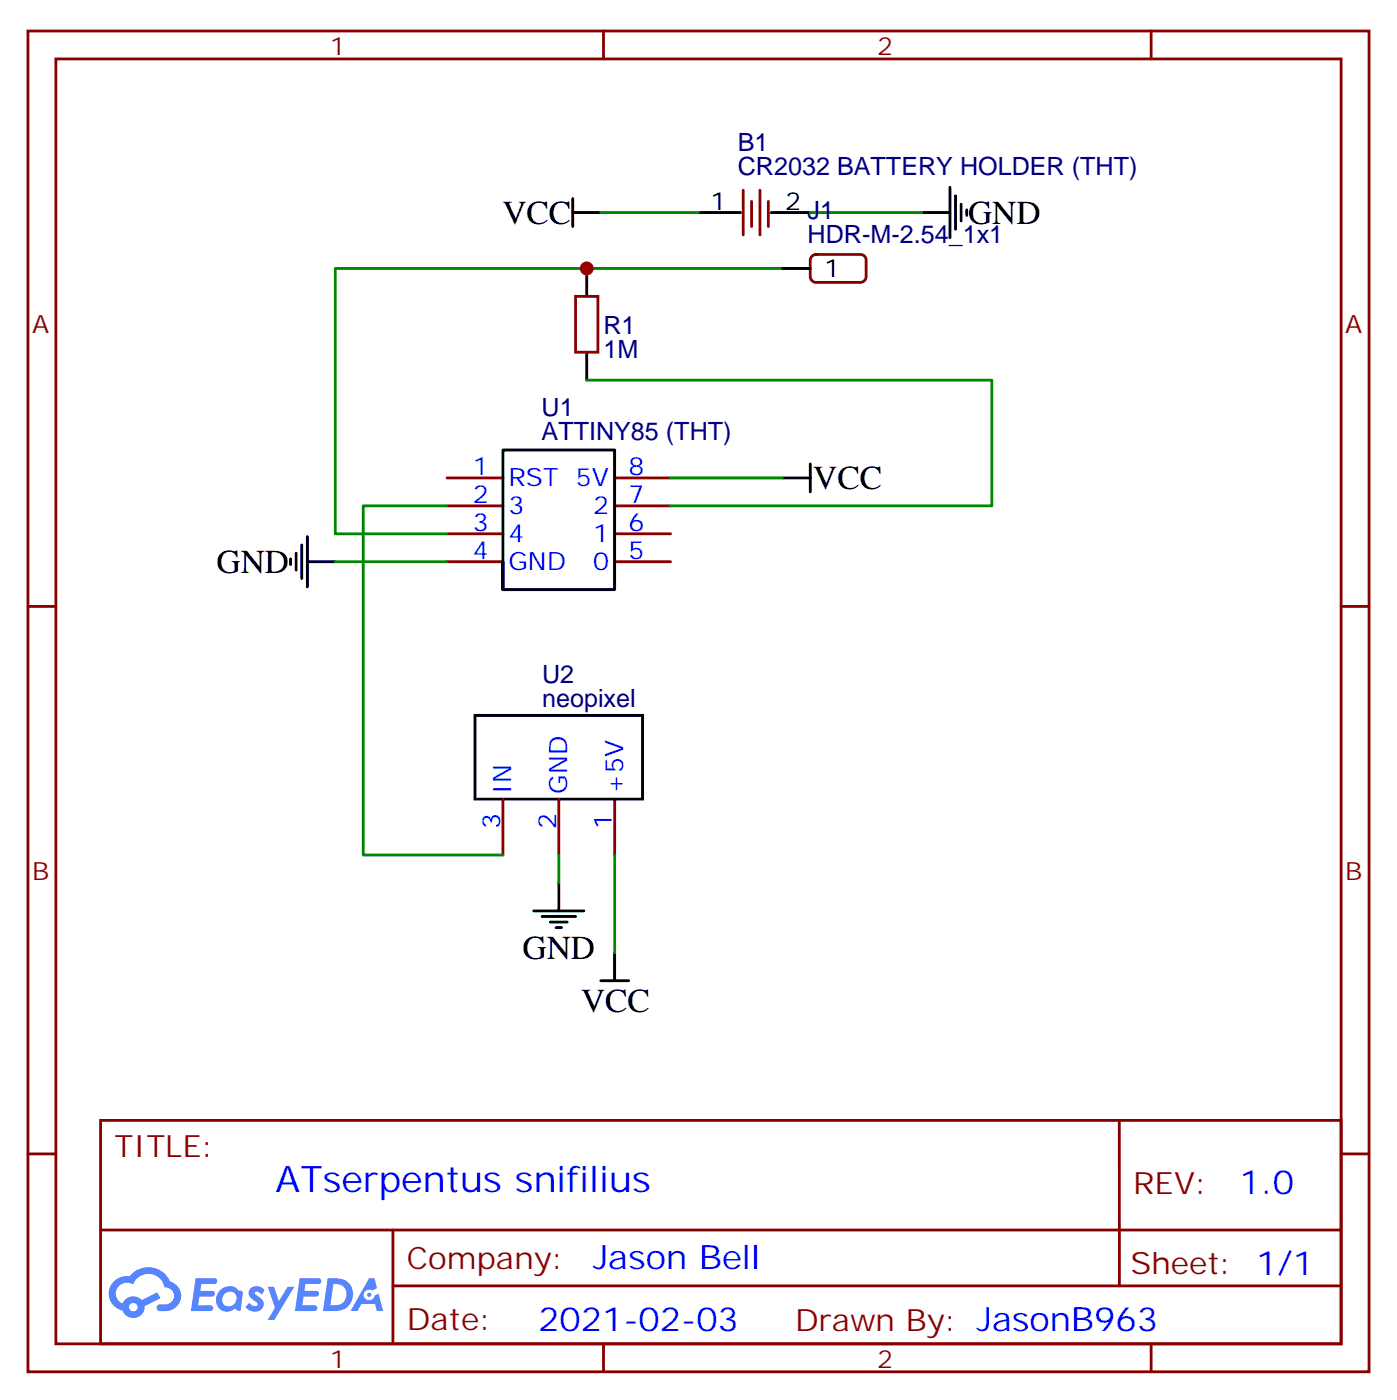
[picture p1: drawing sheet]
<svg xmlns="http://www.w3.org/2000/svg" width="176mm" height="177mm" viewBox="0 0 176 177" stroke-linecap="round" stroke-linejoin="round" font-family="sans-serif">
<g fill="none" stroke="#870000" stroke-width=".35">
<path d="M3.5 3.9h169.4v169.3h-169.4zM7.1 7.4h162.2v162.3h-162.2zM76.2 3.9v3.5M145.3 3.9v3.5M3.5 76.6h3.6M169.3 76.6h3.6M3.5 145.7h3.6M12.7 141.5h156.6v28.2h-156.6zM12.7 155.3h156.5M49.6 155.3v14.2M141.3 141.5v20.9M169.3 145.7h3.6"/>
<path d="M49.6 162.4h119.6M76.2 169.7v3.5M145.3 169.7v3.5"/>
</g>
<g fill="#5487ff">
<path d="M31.7 162.7a1.22 1.22 0 0 1 1.7 .2l-.4 .6-.4-.4-.4 .1v.2a2.96 2.96 0 0 1 1.1 1.1 1.14 1.14 0 0 1-.7 1.1 1.14 1.14 0 0 1-1.2-.2l-.4-.3 .5-.6a.66 .66 0 0 0 1 .3v-.2a2.71 2.71 0 0 1-1.1-1.1 .78 .78 0 0 1 .3-.8z"/>
<path d="M24.7 161.4h1.5a1.22 1.22 0 0 1 1.2 .2 .37 .37 0 0 1-.4 .6h-1.6l-.1 .8h1.5a.37 .37 0 0 1 .3 .4 .37 .37 0 0 1-.3 .4h-1.6l-.2 1.1h.8a1.15 1.15 0 0 1 1.1 .1 .36 .36 0 0 1-.3 .6h-2.5z"/>
<path d="M37.8 161.4h1.6a1.23 1.23 0 0 1 1.1 .2 .37 .37 0 0 1-.3 .6h-1.6l-.2 .8h1.6a.37 .37 0 0 1 .3 .4 .37 .37 0 0 1-.4 .4h-1.6l-.1 1.1h.7a1.15 1.15 0 0 1 1.1 .1 .36 .36 0 0 1-.3 .6h-2.5z"/>
<path d="M46.6 161.4h.7l.3 1.3-.6 .3a.69 .69 0 0 0-1 .3 .69 .69 0 0 0 .4 .9 .69 .69 0 0 0 .9-.6l.5-.2 .6 2.2h-.8l-.3-.9h-1.7l-.5 .9h-.8z"/>
<path d="M33.8 162.5h.8l.6 1.8 1.1-1.8h.9l-2.6 4.2h-.8l.9-1.5z"/>
<path d="M41.4 161.4l-.6 4.2a5.9 5.9 0 0 0 2.7-.3 2.09 2.09 0 0 0 1-2.5 2.09 2.09 0 0 0-2.4-1.4zM42.1 162.2a1.36 1.36 0 0 1 1.7 1.2 1.36 1.36 0 0 1-1.4 1.4l-.7 .1z"/>
<path d="M27.7 163.1a1.5 1.5 0 0 0-.3 1.8 1.5 1.5 0 0 0 1.8 .7l.4-.3 .4 .2 .4 .1 .3-2.3-.2-.3h-.1a.53 .53 0 0 1-.6-.3 1.63 1.63 0 0 0-2.1 .4zM28.3 163.4a.89 .89 0 0 1 1.4 0 .89 .89 0 0 1-.2 1.4 .89 .89 0 0 1-1.3-.1 .89 .89 0 0 1 .1-1.3z"/>
<path d="M14.4 161.8a2.18 2.18 0 0 0 1.1 3.7 1.44 1.44 0 0 0 1.6 .9 1.44 1.44 0 0 0 1.2-1.4l2-1.1-.5-.7-1.9 1a1.47 1.47 0 0 0-2.4 .4 1.39 1.39 0 0 1-.7-1.9 1.39 1.39 0 0 1 2-.5 2.08 2.08 0 0 1 2.2-1.3 2.08 2.08 0 0 1 1.8 1.7 1.07 1.07 0 0 1 1.2 1 1.07 1.07 0 0 1-1 1.1h-.7a.43 .43 0 0 0-.5 .4 .43 .43 0 0 0 .4 .5 2.17 2.17 0 0 0 2.7-1.9 1.93 1.93 0 0 0-1.4-1.9 2.98 2.98 0 0 0-5.1-.6h-.3a2.38 2.38 0 0 0-1.7 .6zM16.3 165.1a.55 .55 0 0 1 1.1 0 .55 .55 0 0 1-1.1 0z"/>
<circle cx="46.6" cy="163.5" r=".26"/>
</g>
<g fill="none" stroke="#000" stroke-width=".35">
<path d="M72.3 26.8h3.5M72.3 25.1v3.5M74.1 33.9v3.5M88.2 26.8h5.3M97.4 26.8h4.9M98.8 33.9h3.5M116.4 26.8h3.5M119.9 23.7v6.3M120.6 24.7v4.3M121.4 25.8v2.1M122.1 26.5v.7M74.1 44.5v3.5"/>
<path d="M102.3 58.6v3.5M36.7 70.6v.7M37.4 69.9v2.1M38.1 68.8v4.3M38.8 70.9h3.5M38.8 67.8v6.3M63.5 70.9v3.6h14.1v-17.7h-14.1v17.7M98.8 60.4h3.5M60 90.3h21.1v10.6h-21.1zM67.4 115h6.3M68.4 115.7h4.3M69.5 116.5h2.1"/>
<path d="M70.2 117.2h.7M70.6 111.5v3.5M75.8 123.9h3.6M77.6 120.3v3.6"/>
</g>
<g fill="none" stroke="#870000" stroke-width=".35">
<path d="M72.7 37.4h2.8v7.1h-2.8zM93.8 24v5.7M94.9 25.4v3.2M96 24v5.7M97 25.4v3.2M102.5 32.3l.5-.2h5.7a.71 .71 0 0 1 .7 .7v2.2a.76 .76 0 0 1-.7 .7h-5.7a.76 .76 0 0 1-.7-.7v-2.2zM56.4 60.4h7.1M56.4 63.9h7.1M56.4 67.4h7.1M56.4 70.9h7.1M77.6 60.4h7.1M77.6 63.9h7.1"/>
<path d="M77.6 67.4h7.1M77.6 70.9h7.1M63.5 100.9v7.1M70.6 100.9v7.1M77.6 100.9v7.1"/>
</g>
<path d="M75.8 26.8h12.4M98.8 33.9h-56.5v33.5h14.1M102.3 26.8h14.1M74.1 48h51.1v15.9h-40.5M42.3 70.9h14.1M56.4 63.9h-10.5v44.1h17.6M84.7 60.4h14.1M70.6 108v3.5M77.6 108v12.3" fill="none" stroke="#008700" stroke-width=".35"/>
<circle cx="74.1" cy="33.9" r=".88" fill="#c00"/>
<text font-size="4.6" fill="#00f" x="34.8" y="150.5">ATserpentus snifilius</text>
<g font-size="4.2">
<text x="63.4" y="28.3">VCC</text>
<text x="122.2" y="28.3">GND</text>
<text x="102.7" y="61.8">VCC</text>
<text x="27.3" y="72.4">GND</text>
<text x="66" y="121.2">GND</text>
<text x="73.4" y="127.9">VCC</text>
</g>
<g font-size="4.2" fill="#00f">
<text x="156.5" y="150.8">1.0</text>
<text x="74.9" y="160.3">Jason Bell</text>
<text x="68" y="168.1">2021-02-03</text>
</g>
<g font-size="3.9" fill="#800">
<text x="14.5" y="146.1">TITLE:</text>
<text x="143.1" y="150.8">REV:</text>
<text x="51.4" y="160.3">Company:</text>
<text x="142.7" y="160.9">Sheet: 1/1</text>
<text x="51.4" y="168">Date:</text>
<text x="100.4" y="168">Draw</text>
<text x="110.6" y="168">n By: JasonB963</text>
</g>
<g font-size="3.2" fill="#800">
<text x="41.6" y="6.9">1</text>
<text x="110.8" y="6.9">2</text>
<text x="4.1" y="42">A</text>
<text x="169.9" y="42">A</text>
<text x="4.1" y="111.2">B</text>
<text x="169.9" y="111.2">B</text>
<text x="41.6" y="172.7">1</text>
<text x="110.8" y="172.7">2</text>
</g>
<g font-size="3.2" fill="#000080">
<text x="93.2" y="22">CR2032 BATTERY HOLDER (THT)</text>
<text x="93.2" y="19">B1</text>
<text x="102" y="27.6">J1</text>
<text x="102" y="30.7">HDR-M-2.54_1x1</text>
<text x="76.2" y="45.2">1M</text>
<text x="76.2" y="42.2">R1</text>
<text x="68.4" y="52.5">U1</text>
<text x="68.4" y="55.6">ATTINY85 (THT)</text>
<text x="68.4" y="89.3">neopixel</text>
<text x="68.4" y="86.2">U2</text>
</g>
<g font-size="3.2">
<text x="89.7" y="26.5">1</text>
<text x="99.1" y="26.5">2</text>
<text x="104.1" y="35">1</text>
</g>
<g font-size="3.2" fill="#00f">
<text x="59.7" y="60">1</text>
<text x="59.7" y="63.5">2</text>
<text x="64.2" y="61.4">RST 5V</text>
<text x="64.2" y="64.9">3</text>
<text x="74.9" y="64.9">2</text>
<text x="79.4" y="60">8</text>
<text x="79.4" y="63.5">7</text>
<text x="59.7" y="67.1">3</text>
<text x="59.7" y="70.6">4</text>
<text x="64.2" y="68.5">4</text>
<text x="74.9" y="68.5">1</text>
<text x="79.4" y="67.1">6</text>
<text x="79.4" y="70.6">5</text>
<text x="64.2" y="72">GND</text>
<text x="74.9" y="72">0</text>
<text x="64.6" y="100.2" transform="rotate(-90 64.6 100.2)">IN</text>
<text x="71.6" y="100.2" transform="rotate(-90 71.6 100.2)">GND</text>
<text x="78.7" y="100.2" transform="rotate(-90 78.7 100.2)">+5V</text>
<text x="63.1" y="104.7" transform="rotate(-90 63.1 104.7)">3</text>
<text x="70.2" y="104.7" transform="rotate(-90 70.2 104.7)">2</text>
<text x="77.3" y="104.7" transform="rotate(-90 77.3 104.7)">1</text>
</g>
</svg>
